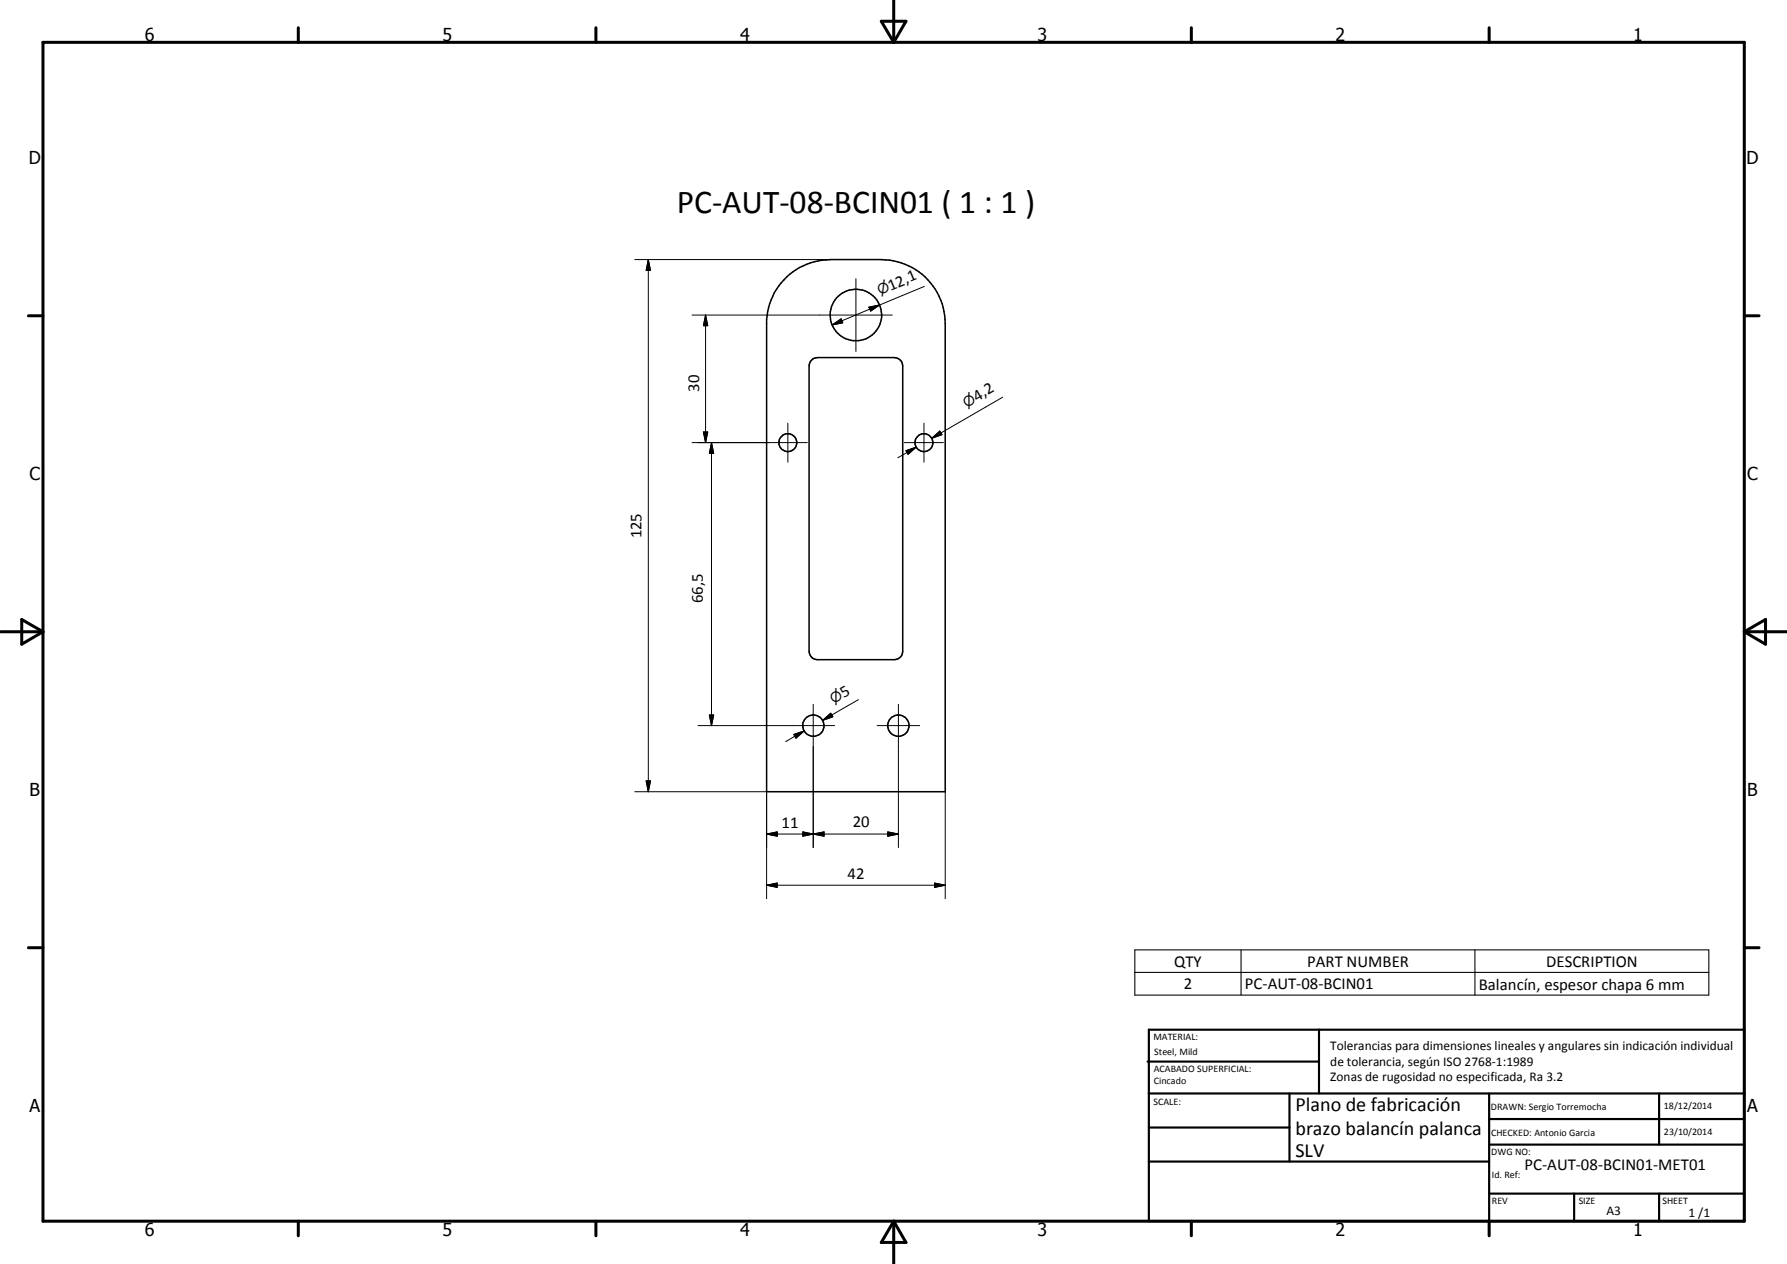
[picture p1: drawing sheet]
<svg xmlns="http://www.w3.org/2000/svg" width="420mm" height="297mm" viewBox="0 0 420 297" stroke-linecap="round" stroke-linejoin="round" font-family="sans-serif">
<g fill="none" stroke="#000" stroke-width=".35">
<path d="M185 65.1a15.4 15.4 0 0 1 10.2-4.1h12a15 15 0 0 1 15 15v110.1h-42v-111a15.5 15.5 0 0 1 4.8-10zM190.7 84.8l.5-.5 1-.3h18a2 2 0 0 1 2 2v67a2 2 0 0 1-2 2h-18a2 2 0 0 1-2-2v-67z"/>
<circle cx="201.2" cy="74" r="6"/>
<circle cx="185.2" cy="104" r="2.1"/>
<circle cx="217.2" cy="104" r="2.1"/>
<circle cx="191.2" cy="170.5" r="2.51"/>
<circle cx="211.2" cy="170.5" r="2.51"/>
</g>
<g fill="none" stroke="#000" stroke-width=".71">
<path d="M10.1 9.9h400v277.1h-400zM70.1 6.5v3.4M140.1 6.5v3.4M207.2 5h5.8l-2.9 4.9zM210.1 0v9.9M280.1 6.5v3.4M350.1 6.5v3.4M6.7 74.2h3.4M410.1 74.2h3.5M.1 148.5h10M5.1 145.6l5 2.9-5 2.9zM410.1 148.5h10"/>
<path d="M410.1 148.5l5-2.9v5.8zM6.7 222.7h3.4M410.1 222.7h3.5M70.1 287v3.4M140.1 287v3.4M210.1 287v10M210.1 287l2.9 5h-5.8zM280.1 287v3.4M350.1 287v3.4"/>
</g>
<g fill="none" stroke="#000" stroke-width=".51">
<path d="M269.8 249.5h40.3M270.1 242h140v45h-140zM270.1 257h140M303.2 257v16M310.1 242v15M350.1 257v30M390.1 257v12M270.1 265h33.1M270.1 273h80M350.1 269h60M350.1 263h60M350.1 280.5h60"/>
<path d="M370.1 280.5v6.5M390.1 280.5v6.5"/>
</g>
<path d="M266.8 223.2h135v10.6h-135zM266.8 228.5h135M291.8 223.2v10.6M346.8 223.2v10.6" fill="none" stroke="#000" stroke-width=".25"/>
<g fill="none" stroke="#000" stroke-width=".24">
<path d="M149.3 61h45.9M152.4 61l.5 2.5h-1zM152.4 61v125.1M162.7 74h47.1M165.9 74l.5 2.5h-1zM165.9 74v30M195.7 76.4l2.1-1.5 .4 1zM201.2 65.5v17.1M204.3 72.2l2.5-.5-2.1 1.4zM206.8 71.7l-11.1 4.7M217.3 67.3l-10.5 4.4M185.2 99.4v9.2"/>
<path d="M217.2 99.4v9.2M235.7 93.3l-16.6 9.7M162.7 104h27.1M165.4 101.5h1l-.5 2.5zM167.3 104l.5 2.6h-1zM167.3 104v66.5M212.6 104h9.2M213 105.9l2.4-.8-1.9 1.7zM215.4 105.1l-4.3 2.5M219.1 103l1.9-1.7 .5 .9zM221.2 101.7l-2.1 1.3M164.1 170.5h32.1"/>
<path d="M166.8 168h1l-.5 2.5zM186.6 172.6l2.4-.8-1.9 1.7zM189 171.8l-4.3 2.5M191.2 165.5v33.7M193.4 169.3l1.9-1.7 .5 .8zM195.6 168l-2.2 1.3M201.8 164.4l-8.4 4.9M206.2 170.5h10M211.2 165.5v33.7M149.3 186.1h30.9v25.1M151.9 183.5h1l-.5 2.6zM180.2 196l2.5-.5v1z"/>
<path d="M180.2 196h31M188.8 195.5l2.4 .5-2.4 .5zM191.2 196l2.5-.5v1zM208.7 195.5l2.5 .5-2.5 .5zM222.2 186.1v25.1M180.2 208l2.5-.5v1zM180.2 208h42M219.7 207.5l2.5 .5-2.5 .5z"/>
</g>
<g fill="#000">
<path d="M152.4 61l.5 2.5h-1zM165.9 74l.5 2.5h-1zM195.7 76.4l2.1-1.5 .4 1zM204.3 72.2l2.5-.5-2.1 1.4zM165.4 101.5h1l-.5 2.5zM167.3 104l.5 2.6h-1zM213 105.9l2.4-.8-1.9 1.7zM219.1 103l1.9-1.7 .5 .9zM166.8 168h1l-.5 2.5zM186.6 172.6l2.4-.8-1.9 1.7zM193.4 169.3l1.9-1.7 .5 .8zM151.9 183.5h1l-.5 2.6z"/>
<path d="M180.2 196l2.5-.5v1zM188.8 195.5l2.4 .5-2.4 .5zM191.2 196l2.5-.5v1zM208.7 195.5l2.5 .5-2.5 .5zM180.2 208l2.5-.5v1zM219.7 207.5l2.5 .5-2.5 .5z"/>
</g>
<text font-size="7.9" x="159.1" y="50">PC-AUT-08-BCIN01 ( 1 : 1 )</text>
<g font-size="4.7">
<text x="304.6" y="261.2">Plano de fabricación</text>
<text x="304.6" y="266.6">brazo balancín palanca</text>
<text x="304.6" y="272">SLV</text>
</g>
<g font-size="4.2">
<text x="34" y="9.6">6</text>
<text x="104" y="9.6">5</text>
<text x="174" y="9.6">4</text>
<text x="244" y="9.6">3</text>
<text x="314" y="9.6">2</text>
<text x="384" y="9.6">1</text>
<text x="6.8" y="38.7">D</text>
<text x="410.6" y="38.7">D</text>
<text x="7" y="112.9">C</text>
<text x="410.8" y="112.9">C</text>
<text x="7" y="187.1">B</text>
<text x="410.8" y="187.1">B</text>
<text x="7" y="261.4">A</text>
<text x="410.8" y="261.4">A</text>
<text x="34" y="290.4">6</text>
<text x="104" y="290.4">5</text>
<text x="174" y="290.4">4</text>
<text x="244" y="290.4">3</text>
<text x="314" y="290.4">2</text>
<text x="384" y="290.4">1</text>
</g>
<g font-size="3.9">
<text x="209.4" y="68.3" transform="rotate(-23 209.4 68.3)">12,1</text>
<text x="164.4" y="92" transform="rotate(-90 164.4 92)">30</text>
<text x="229.7" y="94.4" transform="rotate(-30 229.7 94.4)">4,2</text>
<text x="150.9" y="126.5" transform="rotate(-90 150.9 126.5)">125</text>
<text x="165.2" y="141.8" transform="rotate(-90 165.2 141.8)">66,5</text>
<text x="198.4" y="164" transform="rotate(-30 198.4 164)">5</text>
<text x="183.8" y="194.5">11</text>
<text x="200.5" y="194.4">20</text>
<text x="199.3" y="206.5">42</text>
<text x="276" y="227.2">QTY</text>
<text x="307.3" y="227.2">PART NUMBER</text>
<text x="363.5" y="227.2">DESCRIPTION</text>
<text x="278.3" y="232.5">2</text>
<text x="292.7" y="232.5">PC-AUT-08-BCIN01</text>
<text x="347.7" y="232.6">Balancín, espesor chapa 6 mm</text>
<text x="358.5" y="275">PC-AUT-08-BCIN01-MET01</text>
</g>
<g font-size="3.3">
<text x="206.8" y="69.4" transform="rotate(-23 206.8 69.4)">n</text>
<text x="227.3" y="95.8" transform="rotate(-30 227.3 95.8)">n</text>
<text x="195.9" y="165.4" transform="rotate(-30 195.9 165.4)">n</text>
</g>
<g font-size="3.1">
<text x="312.7" y="246.8">Tolerancias para dimensiones lineales y angulares sin indicación individual</text>
<text x="312.7" y="250.4">de tolerancia, según ISO 2768-1:1989</text>
<text x="312.7" y="254">Zonas de rugosidad no especificada, Ra 3.2</text>
<text x="377.7" y="285.6">A3</text>
<text x="397" y="285.9">1 /1</text>
</g>
<g font-size="2.4">
<text x="271.2" y="244.4">MATERIAL:</text>
<text x="271.3" y="252">ACABADO SUPERFICIAL:</text>
<text x="271.4" y="247.9">Steel, Mild</text>
<text x="271.3" y="254.6">Cincado</text>
<text x="271.2" y="259.7">SCALE:</text>
<text x="350.6" y="260.8">DRAWN: Sergio Torremocha</text>
<text x="391.2" y="260.6">18/12/2014</text>
<text x="350.6" y="267">CHECKED: Antonio Garcia</text>
<text x="391.2" y="266.7">23/10/2014</text>
<text x="350.6" y="271.4">DWG NO:</text>
<text x="350.8" y="276.9">Id. Ref:</text>
<text x="350.8" y="282.8">REV</text>
<text x="371.2" y="282.9">SIZE</text>
<text x="390.9" y="282.9">SHEET</text>
</g>
</svg>
